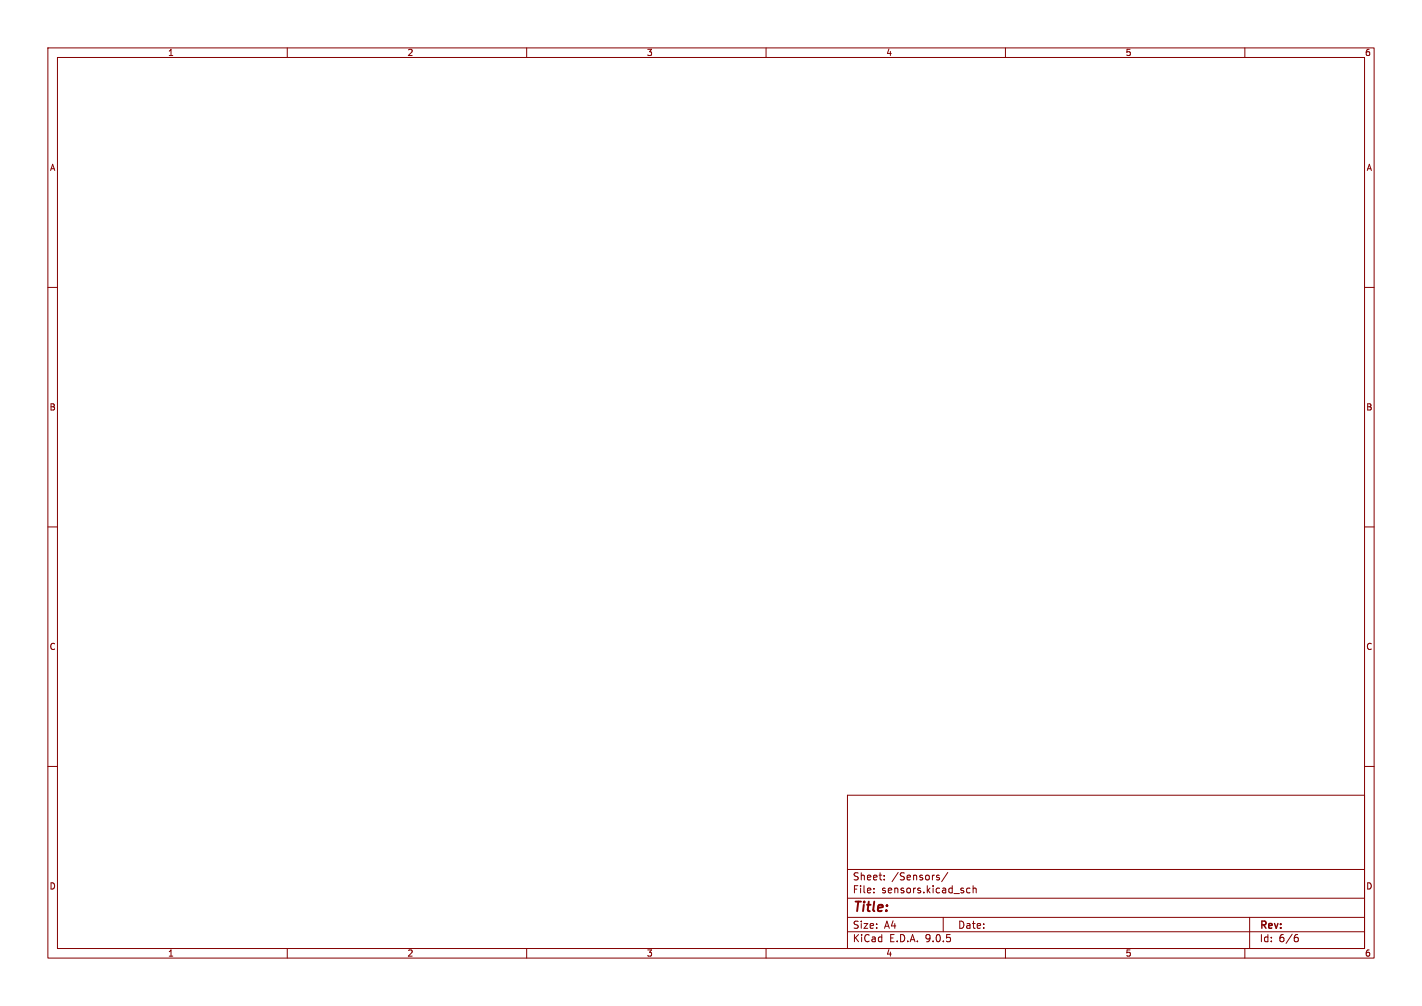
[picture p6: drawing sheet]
<svg xmlns="http://www.w3.org/2000/svg" width="297mm" height="210mm" viewBox="0 0 297 210" stroke-linecap="round" stroke-linejoin="round" font-family="sans-serif">
<g fill="none" stroke="#840000" stroke-width=".21">
<path d="M10 10h277v190h-277zM12 12h273v186h-273zM60 10v2M110 10v2M160 10v2M210 10v2M260 10v2M10 60h2M285 60h2M10 110h2M285 110h2M10 160h2"/>
<path d="M177 166h108v32h-108zM285 160h2M60 198v2M110 198v2M160 198v2M177 194.5h108M177 191.5h108M177 187.5h108M177 181.5h108M182.5 186.3v.1M182.5 185.5v.1M184.7 183.6v.1"/>
<path d="M184.7 182.8v.1M195.8 183.2l.4 .1v.2l-.2 .2h-.3M195.8 182.7l.4 .1M197 191.5v3M198 182.1l-1.3 2M202.6 185.5l-.4-.1-.3 .3 .1 .6h.6M203.2 185.5l.3-.1 .3 .1 .1 .9M203.2 184.9v1.5M210 198v2M260 198v2M261 191.5v6.5M270.6 195.7h.4l.2 .3-.1 .5-.5 .1"/>
<path d="M271 195.1l-.4 .1"/>
</g>
<text font-size="2.8" fill="#840000" x="178" y="190.9">Title:</text>
<g font-size="2.1" fill="#840000">
<text x="178" y="184">Sheet:</text>
<text x="186.2" y="184">/Sensors/</text>
<text x="178" y="186.7">File:</text>
<text x="184.1" y="186.7">sensors.kicad_sch</text>
<text x="178" y="196.9">KiCad</text>
<text x="178" y="194.1">Size:</text>
<text x="184.7" y="194.1">A4</text>
<text x="185.7" y="196.9">E.D.A.</text>
<text x="193.3" y="196.9">9.0.5</text>
<text x="200" y="194.1">Date:</text>
<text x="263" y="194.3">Rev:</text>
<text x="263" y="196.9">Id:</text>
<text x="267.1" y="196.9">6/6</text>
</g>
<g font-size="1.8" fill="#840000">
<text x="35" y="11.9">1</text>
<text x="85" y="11.9">2</text>
<text x="135" y="11.9">3</text>
<text x="185" y="11.9">4</text>
<text x="235" y="11.9">5</text>
<text x="285" y="11.9">6</text>
<text x="10.3" y="35.9">A</text>
<text x="285.3" y="35.9">A</text>
<text x="10.3" y="85.9">B</text>
<text x="285.3" y="85.9">B</text>
<text x="10.3" y="135.9">C</text>
<text x="285.3" y="135.9">C</text>
<text x="10.3" y="185.9">D</text>
<text x="285.3" y="185.9">D</text>
<text x="35" y="199.9">1</text>
<text x="85" y="199.9">2</text>
<text x="135" y="199.9">3</text>
<text x="185" y="199.9">4</text>
<text x="235" y="199.9">5</text>
<text x="285" y="199.9">6</text>
</g>
</svg>
